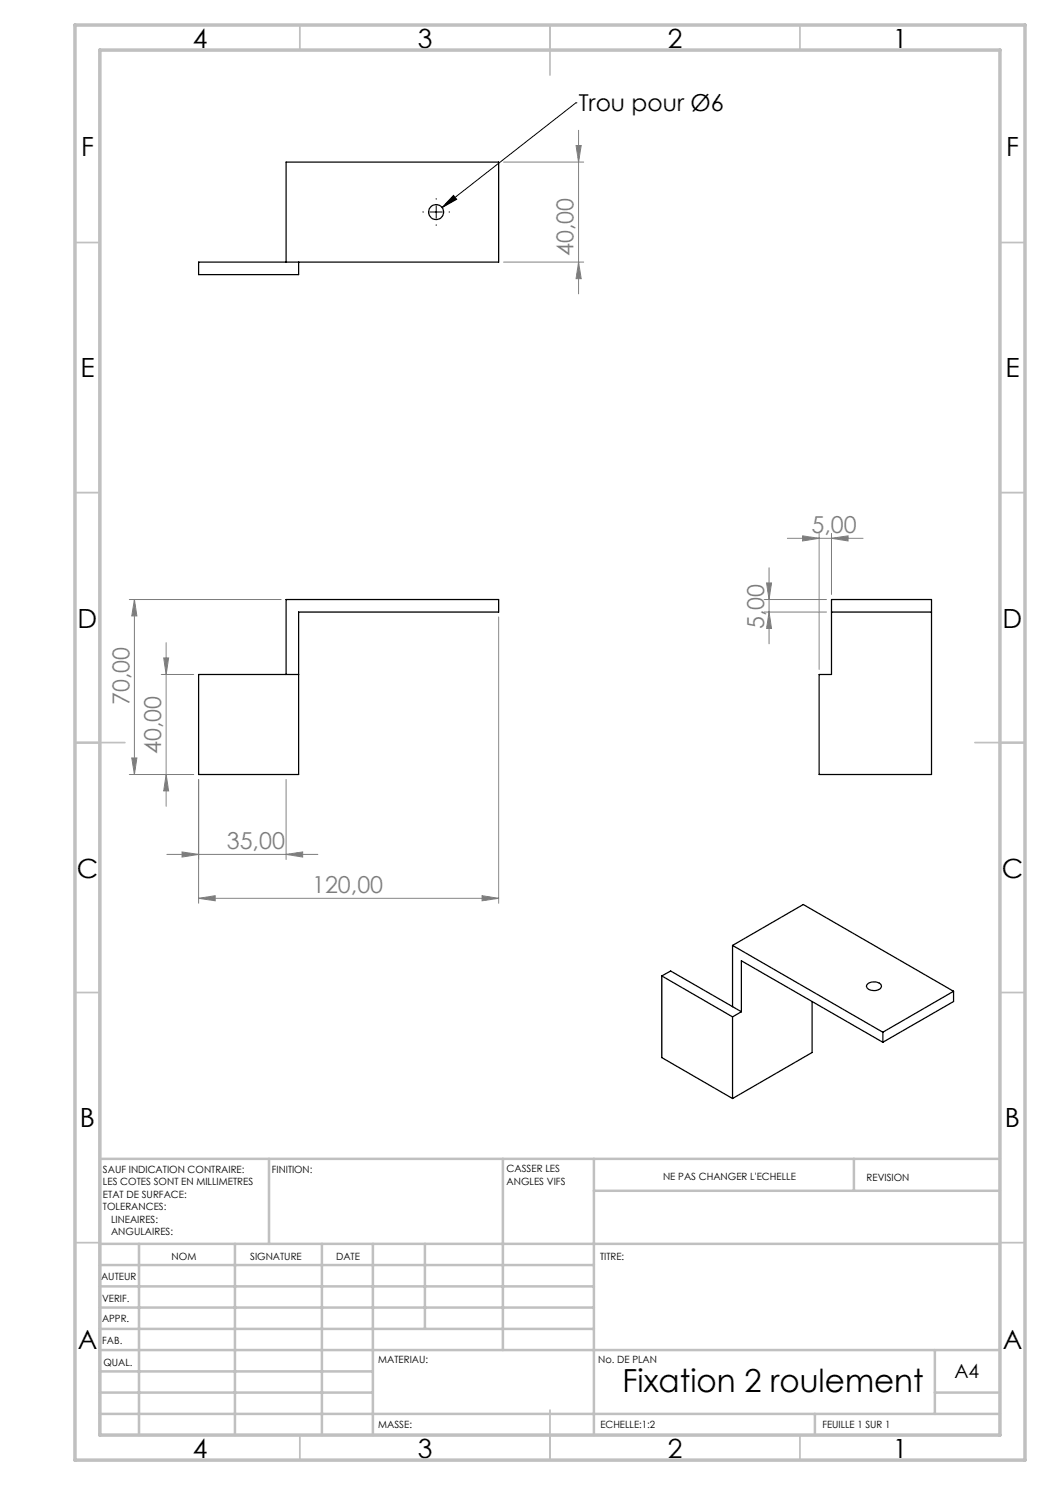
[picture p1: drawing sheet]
<svg xmlns="http://www.w3.org/2000/svg" width="210mm" height="297mm" viewBox="0 0 210 297" stroke-linecap="round" stroke-linejoin="round" font-family="sans-serif">
<g fill="none" stroke="#000" stroke-width=".25">
<path d="M57.2 52.4v-20h42.5v20h-60v2.5h20v-2.5M166.3 119.9h20v35h-22.5v-20h2.5zM57.2 134.9v-15h42.5v2.5h-40v32.5h-20v-20h20M166.3 122.4h20M132.4 195.2l1.7-1 14.2 8.1M132.4 195.2v16.3l14.1 8.2M132.4 195.2l14.1 8.2M146.5 189.1v12.2M146.5 189.1l30.1 17.3M146.5 189.1l14.2-8.2 30 17.4M173.5 196.8a2.02 2.02 0 0 1 2.7 .3 1.13 1.13 0 0 1-1.5 1 1.04 1.04 0 0 1-1.3-1.1zM190.7 198.3l-14.1 8.1"/>
<path d="M190.7 198.3v2l-14.1 8.2M146.5 203.4v16.3M148.3 202.3v-10.1l28.3 16.3M148.3 202.3l-1.8 1.1M162.4 200.3v10.2l-15.9 9.2M176.6 206.4v2.1"/>
<circle cx="87.2" cy="42.4" r="1.5"/>
</g>
<path d="M90.7 39.1l.6 .8-2.9 1.6zM115.2 20.6h.1M115.2 20.6l-26.8 20.9M86 42.4h2.5M87.2 41.2v2.5" fill="none" stroke="#000" stroke-width=".2"/>
<g fill="none" stroke="#808080" stroke-width=".2">
<path d="M100.7 32.4h16M115.2 29.1h1l-.5 3.3zM115.7 26.1v32.7M100.7 52.4h16M115.7 52.4l.5 3.3h-1zM25.9 119.9h30.3M26.9 119.9l.5 3.3h-1zM26.9 119.9v35M152.8 119.9h12.5M153.3 116.6h1l-.5 3.3zM153.8 113.6v15.2M157.5 107.7h15.1"/>
<path d="M160.5 107.2l3.3 .5-3.3 .5zM163.8 106.7v27.2M166.3 107.7l3.3-.5v1zM166.3 106.7v12.2M32.2 134.9h6.5M32.7 131.6h1l-.5 3.3zM33.2 128.5v32.8M99.7 123.4v57.3M152.8 122.4h12.5M153.8 122.4l.5 3.3h-1zM25.9 154.9h12.8M26.4 151.6h1l-.5 3.3z"/>
<path d="M33.2 154.9l.5 3.3h-1zM39.7 155.9v24.8M57.2 155.9v16M33.4 170.9h30.2M36.4 170.4l3.3 .5-3.3 .5zM39.7 179.7l3.3-.6v1.1zM39.7 179.7h60M57.2 170.9l3.3-.5v1zM96.4 179.1l3.3 .6-3.3 .5z"/>
</g>
<path d="M87.2 39.9v-.3M84.7 42.4h-.2M87.2 44.9v.2M89.7 42.4h.3" fill="none" stroke="#000" stroke-width=".2" stroke-dasharray="30.5 1.3 1.3 1.3" stroke-linecap="butt"/>
<g fill="none" stroke="#c0c0c0" stroke-width=".35">
<path d="M60 5v5M110 5v10M160 5v5M15 48.5h5M200 48.5h5M15 98.5h5M200 98.5h5M15 148.5h10M195 148.5h10M15 198.5h5M200 198.5h5M15 248.5h5"/>
<path d="M200 248.5h5M60 287v5M110 282v10M160 287v5"/>
</g>
<g fill="none" stroke="#c0c0c0" stroke-width=".5">
<path d="M53.8 231.8v17M100.6 231.8v38.2M118.8 231.8v55.2M118.8 238.2h81.2M170.8 231.8v6.4M200 231.8h-180v55.2M20 248.8h180M20 257.3h98.8M20 253h98.8M27.8 248.8v38.2M47 248.8v38.2M64.4 248.8v38.2"/>
<path d="M74.6 248.8v38.2M85 248.8v17M20 265.8h98.8M20 261.5h98.8M20 278.5h54.6M20 274.3h54.6M20 270h180M187 278.5h13M187 270v12.8M20 282.8h180M163 282.8v4.2"/>
</g>
<path d="M15 5h190v287h-190zM20 10h180v277h-180z" fill="none" stroke="#c0c0c0" stroke-width=".7"/>
<path d="M90.7 39.1l.6 .8-2.9 1.6z" fill="#000"/>
<g fill="#808080">
<path d="M166.3 107.7l3.3-.5v1zM160.5 107.2l3.3 .5-3.3 .5z"/>
<path d="M153.3 116.6h1l-.5 3.3zM153.8 122.4l.5 3.3h-1z"/>
<path d="M39.7 179.7l3.3-.6v1.1zM96.4 179.1l3.3 .6-3.3 .5z"/>
<path d="M36.4 170.4l3.3 .5-3.3 .5zM57.2 170.9l3.3-.5v1z"/>
<path d="M33.2 154.9l.5 3.3h-1zM32.7 131.6h1l-.5 3.3zM26.4 151.6h1l-.5 3.3zM26.9 119.9l.5 3.3h-1z"/>
<path d="M115.2 29.1h1l-.5 3.3zM115.7 52.4l.5 3.3h-1z"/>
</g>
<text font-size="6.3" x="124.5" y="278.4">Fixation 2 roulement</text>
<g font-size="5.3">
<text x="38.5" y="9.5">4</text>
<text x="83.5" y="9.5">3</text>
<text x="133.5" y="9.5">2</text>
<text x="178.5" y="9.5">1</text>
<text x="16.2" y="31.3">F</text>
<text x="201.2" y="31.3">F</text>
<text x="16.1" y="75.5">E</text>
<text x="201.1" y="75.5">E</text>
<text x="15.5" y="125.5">D</text>
<text x="200.5" y="125.5">D</text>
<text x="15.4" y="175.5">C</text>
<text x="200.4" y="175.5">C</text>
<text x="16" y="225.5">B</text>
<text x="201" y="225.5">B</text>
<text x="15.5" y="269.8">A</text>
<text x="200.5" y="269.8">A</text>
<text x="38.5" y="291.5">4</text>
<text x="83.5" y="291.5">3</text>
<text x="133.5" y="291.5">2</text>
<text x="178.5" y="291.5">1</text>
</g>
<text font-size="4.7" x="115.7" y="22.3">Trou pour Ø6</text>
<g font-size="4.7" fill="#808080">
<text x="114.7" y="51.2" transform="rotate(-90 114.7 51.2)">40,00</text>
<text x="162.3" y="106.6">5,00</text>
<text x="152.8" y="125.8" transform="rotate(-90 152.8 125.8)">5,00</text>
<text x="25.9" y="141.1" transform="rotate(-90 25.9 141.1)">70,00</text>
<text x="32.2" y="150.9" transform="rotate(-90 32.2 150.9)">40,00</text>
<text x="45.4" y="169.9">35,00</text>
<text x="62.4" y="178.6">120,00</text>
</g>
<text font-size="3.9" x="190.9" y="275.5">A4</text>
<g font-size="2">
<text x="20.6" y="234.6">SAUF INDICATION CONTRAIRE:</text>
<text x="20.6" y="237.1">LES COTES SONT EN MILLIMETRES</text>
<text x="20.6" y="239.6">ETAT DE SURFACE:</text>
<text x="54.4" y="234.6">FINITION:</text>
<text x="101.3" y="234.5">CASSER LES</text>
<text x="101.3" y="237">ANGLES VIFS</text>
<text x="132.6" y="236">NE PAS CHANGER L'ECHELLE</text>
<text x="173.3" y="236.2">REVISION</text>
<text x="20.6" y="242.1">TOLERANCES:</text>
<text x="22.2" y="244.6">LINEAIRES:</text>
<text x="22.2" y="247.1">ANGULAIRES:</text>
<text x="34.3" y="252">NOM</text>
<text x="50" y="251.9">SIGNATURE</text>
<text x="67.2" y="251.9">DATE</text>
<text x="120" y="251.9">TITRE:</text>
<text x="20.2" y="256.1">AUTEUR</text>
<text x="20.4" y="260.3">VERIF.</text>
<text x="20.4" y="264.4">APPR.</text>
<text x="20.5" y="268.8">FAB.</text>
<text x="20.7" y="273.1">QUAL.</text>
<text x="75.6" y="272.5">MATERIAU:</text>
<text x="119.6" y="272.5">No. DE PLAN</text>
<text x="75.6" y="285.5">MASSE:</text>
<text x="120.1" y="285.6">ECHELLE:1:2</text>
<text x="164.5" y="285.6">FEUILLE 1 SUR 1</text>
</g>
</svg>
